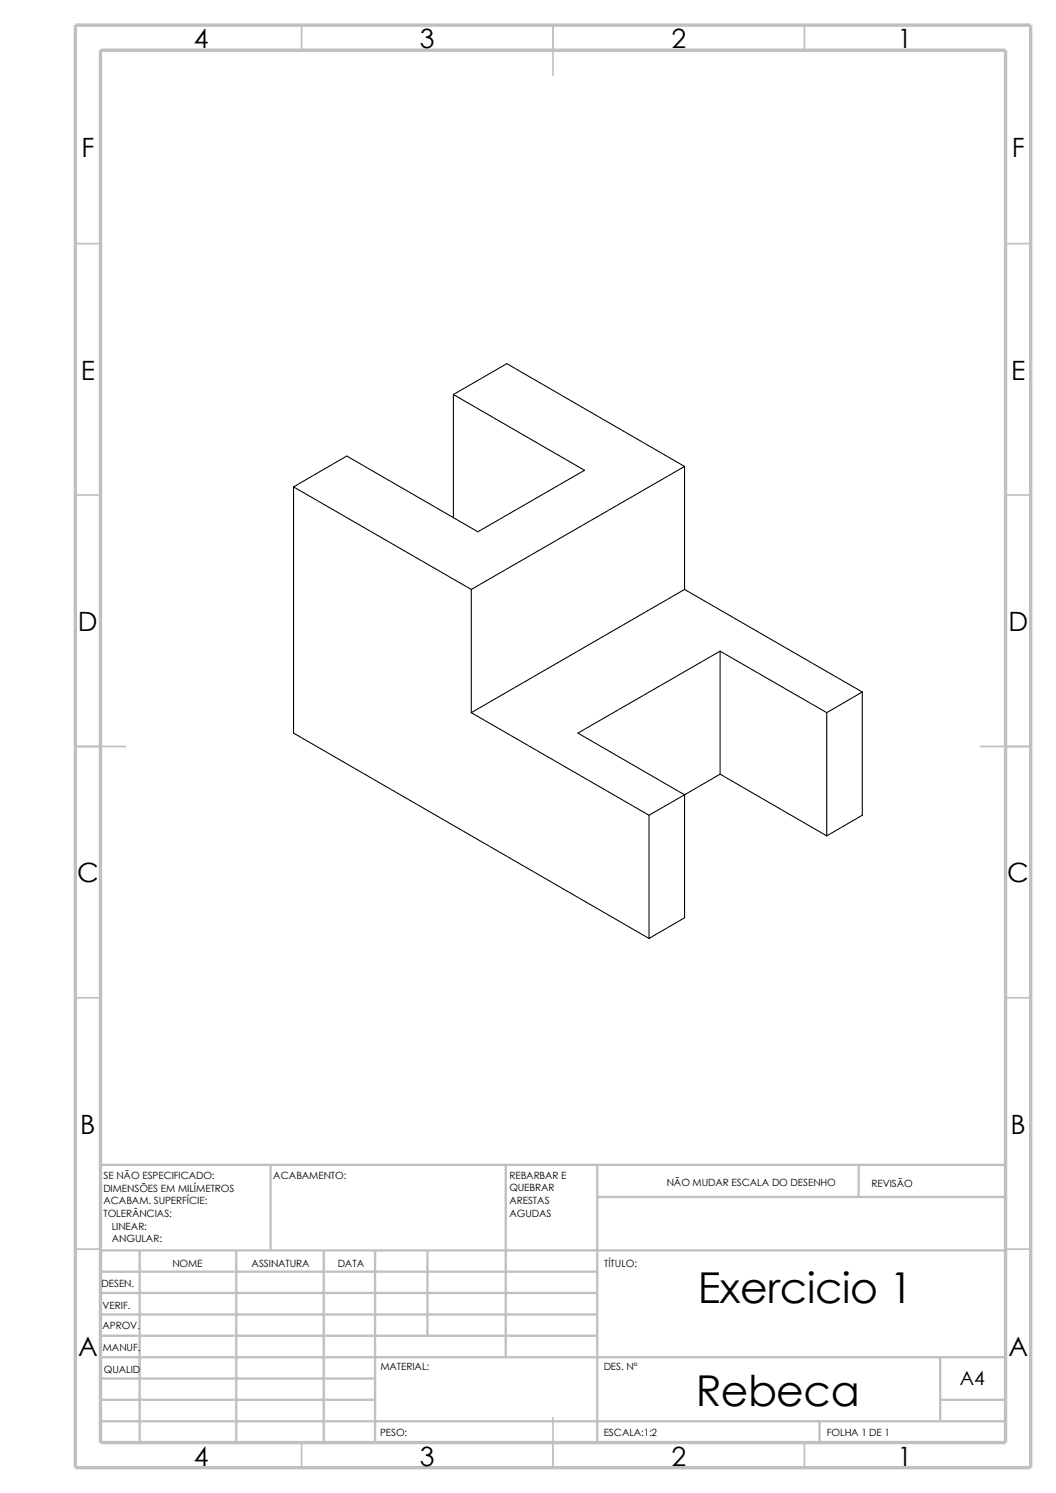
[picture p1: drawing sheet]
<svg xmlns="http://www.w3.org/2000/svg" width="210mm" height="297mm" viewBox="0 0 210 297" stroke-linecap="round" stroke-linejoin="round" font-family="sans-serif">
<g fill="none" stroke="#c0c0c0" stroke-width=".34">
<path d="M60 5v5M110 5v10M160 5v5M15 48.5h5M200 48.5h5M15 98.5h5M200 98.5h5M15 148.5h10M195 148.5h10M15 198.5h5M200 198.5h5M15 248.5h5"/>
<path d="M200 248.5h5M60 287v5M110 282v10M160 287v5"/>
</g>
<g fill="none" stroke="#c0c0c0" stroke-width=".47">
<path d="M53.8 231.7v17.1M100.6 231.7v38.3M118.8 231.7v55.3M118.8 238.1h81.2M170.8 231.7v6.4M200 231.7h-180v55.3M20 248.8h180M20 257.2h98.8M20 253h98.8M27.8 248.8v38.2M47 248.8v38.2M64.4 248.8v38.2"/>
<path d="M74.6 248.8v38.2M85 248.8v16.9M20 265.7h98.8M20 261.5h98.8M20 278.5h54.6M20 274.2h54.6M20 270h180M187 278.5h13M187 270v12.7M20 282.7h180M163 282.7v4.3"/>
</g>
<path d="M15 5h190v287h-190zM20 10h180v277h-180z" fill="none" stroke="#c0c0c0" stroke-width=".68" stroke-linecap="butt"/>
<g fill="none" stroke="#000" stroke-width=".21">
<path d="M90.2 78.5l10.6-6.2 35.3 20.5M90.2 78.5l26 15.1-21.2 12.2-26-15.1-10.6 6.2M90.2 78.5v24.5M58.4 96.9v48.9l70.7 40.9M58.4 96.9l35.3 20.4M136.1 92.8v24.5M136.1 92.8l-42.4 24.5M93.7 117.3v24.5M136.1 117.3l-42.4 24.5M136.1 117.3l35.4 20.4M143.2 129.5l21.2 12.3M143.2 129.5l-28.3 16.3 21.2 12.3"/>
<path d="M143.2 129.5v24.5M171.5 137.7l-7.1 4.1M171.5 137.7v24.5l-7.1 4.1M93.7 141.8l35.4 20.4M136.1 158.1l-7 4.1M136.1 158.1v24.5l-7 4.1M143.2 154l-7.1 4.1M143.2 154l21.2 12.3M164.4 141.8v24.5M129.1 162.2v24.5"/>
</g>
<g font-size="8.5">
<text x="138.8" y="259.2">Exercicio 1</text>
<text x="138.4" y="279.7">Rebeca</text>
</g>
<g font-size="5.3">
<text x="38.5" y="9.6">4</text>
<text x="83.5" y="9.6">3</text>
<text x="133.5" y="9.6">2</text>
<text x="178.5" y="9.6">1</text>
<text x="16.2" y="31.3">F</text>
<text x="201.2" y="31.3">F</text>
<text x="16" y="75.6">E</text>
<text x="201.1" y="75.6">E</text>
<text x="15.5" y="125.6">D</text>
<text x="200.6" y="125.6">D</text>
<text x="15.3" y="175.6">C</text>
<text x="200.3" y="175.6">C</text>
<text x="16" y="225.6">B</text>
<text x="201" y="225.6">B</text>
<text x="15.5" y="269.8">A</text>
<text x="200.5" y="269.8">A</text>
<text x="38.5" y="291.6">4</text>
<text x="83.5" y="291.6">3</text>
<text x="133.5" y="291.6">2</text>
<text x="178.5" y="291.6">1</text>
</g>
<text font-size="3.9" x="190.9" y="275.5">A4</text>
<g font-size="2">
<text x="20.6" y="239.6">ACABAM. SUPERFÍCIE:</text>
<text x="20.6" y="234.6">SE NÃO ESPECIFICADO:</text>
<text x="20.6" y="237.1">DIMENSÕES EM MILÍMETROS</text>
<text x="54.4" y="234.6">ACABAMENTO:</text>
<text x="101.3" y="234.5">REBARBAR E</text>
<text x="101.3" y="237">QUEBRAR</text>
<text x="101.3" y="239.5">ARESTAS</text>
<text x="132.6" y="236">NÃO MUDAR ESCALA DO DESENHO</text>
<text x="173.3" y="236.2">REVISÃO</text>
<text x="20.6" y="242.1">TOLERÂNCIAS:</text>
<text x="22.2" y="244.6">LINEAR:</text>
<text x="101.3" y="242">AGUDAS</text>
<text x="22.2" y="247.1">ANGULAR:</text>
<text x="50" y="252">ASSINATURA</text>
<text x="67.2" y="252">DATA</text>
<text x="120.1" y="252">TÍTULO:</text>
<text x="20.2" y="256.1">DESEN.</text>
<text x="34.3" y="252.1">NOME</text>
<text x="20.4" y="260.4">VERIF.</text>
<text x="20.4" y="264.5">APROV.</text>
<text x="20.4" y="268.8">MANUF.</text>
<text x="20.7" y="273.2">QUALID</text>
<text x="75.6" y="272.5">MATERIAL:</text>
<text x="120.1" y="272.5">DES. Nº</text>
<text x="75.6" y="285.6">PESO:</text>
<text x="120.1" y="285.6">ESCALA:1:2</text>
<text x="164.5" y="285.6">FOLHA 1 DE 1</text>
</g>
</svg>
